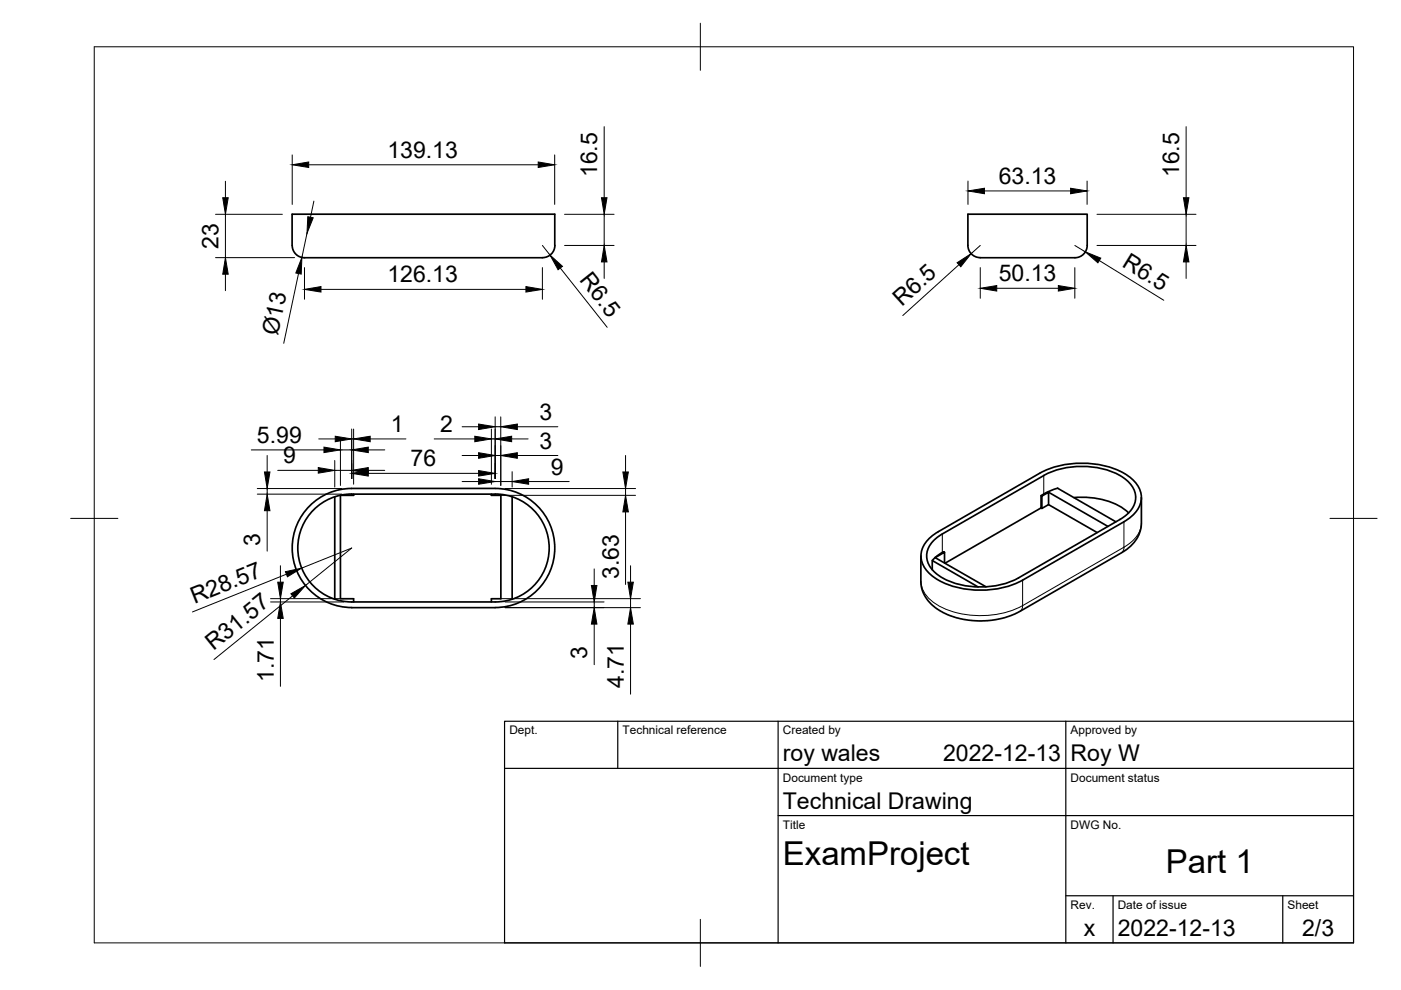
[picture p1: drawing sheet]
<svg xmlns="http://www.w3.org/2000/svg" width="297mm" height="210mm" viewBox="0 0 297 210" stroke-linecap="round" stroke-linejoin="round" font-family="sans-serif">
<!-- layer: Visible -->
<g fill="none" stroke="#000" stroke-width=".36">
<path d="M61.9 52v-6.6h55.7v6.6M62 52a2.95 2.95 0 0 0 3.6 2.6h48.4a3.5 3.5 0 0 0 3.4-1.4l.2-1.2M205.2 45.4h25.3v6.6a2.96 2.96 0 0 1-3.7 2.6h-17.9a3.8 3.8 0 0 1-3.1-.9l-.5-1.1-.1-.6zM71 105.3v21.8M74.6 104.8h30.4M74.6 104.7a11.4 11.4 0 0 0-11.5 11.5 11.4 11.4 0 0 0 11.5 11.4h30.4a11.4 11.4 0 0 0 11.4-11.4 11.4 11.4 0 0 0-11.4-11.5M75 104.8v.2h-2.8v22h2.8v.6M104.2 104.8v.2h2v22h-2v.6M108.6 105.3v21.8M198.9 112.7l21.5-12.4a19.8 19.8 0 0 1 17.9 0 5.9 5.9 0 0 1 3.6 6.1 6.6 6.6 0 0 1-3.6 4.2l-21.5 12.4M199 112.7a5.9 5.9 0 0 0-3.6 6.1 7.6 7.6 0 0 0 4.7 4.8 20 20 0 0 0 16.7-.6M199.8 113.2a5.4 5.4 0 0 0-3.2 5.5 6.9 6.9 0 0 0 4.3 4.4 18 18 0 0 0 15-.6l21.5-12.4a5.4 5.4 0 0 0 3.3-5.5 6.9 6.9 0 0 0-4.3-4.3 18.1 18.1 0 0 0-15.1 .5l-21.5 12.4"/>
<path d="M199.8 117.1l-1.2 .9-.9 .8M200.3 119.4v-2.3l-2 1.1 10.7 6.2M200.3 117.1l-.2-.1-.3 .2M220.7 105.1l.2 .1M220.7 107.7l.2 .1M220.9 105.2l1.4-.8v2.6l-1.4 .8zM222.3 104.4l12.6 7.2M222.3 107l10.3 5.9M227.7 105.5a16.1 16.1 0 0 1 10.9 2.6l.7 .6M236.6 110.6l-12.3-7.1-2.1 .8-1.5 .8v2.6l-20.3 11.7M242 105.5v5.6l-.1 1-.9 2.2-1.5 1.7-1.7 1.2-21.5 12.4-1.2 .6-2.1 .8-3.7 .6-4-.1-1.9-.4-2.1-.6-1.4-.7-1.6-1-1.5-1.4-.6-.9-.7-1.6-.3-1.4v-5.6M74.6 128.8h30.4"/>
<path d="M74.6 128.8a12.6 12.6 0 0 1-12.6-12.6 12.6 12.6 0 0 1 12.6-12.6h30.4a12.6 12.6 0 0 1 12.6 12.6 12.6 12.6 0 0 1-12.6 12.6M197.7 120.8v-2l9.7 5.7"/>
</g>
<!-- layer: Visible Narrow -->
<path d="M199.8 113.2v4M221.3 100.8v3.9M238.3 116l-21.5 12.4v-5.4M238.3 110.6v5.4M238.3 116a1.31 1.31 0 0 1-.5 1.2M242 110.9a6.3 6.3 0 0 1-3.7 5.1M195.3 123.3a6.7 6.7 0 0 0 4.3 5.4 19.9 19.9 0 0 0 17.2-.3 1.31 1.31 0 0 1-.5 1.2" fill="none" stroke="#000" stroke-width=".21"/>
<!-- layer: BORDER -->
<path d="M20 9.9h267v190h-267zM148.5 4.9v10M15 109.9h10M282 109.9h10M148.5 194.9v10" fill="none" stroke="#000" stroke-width=".21"/>
<!-- layer: TITLEBLOCK -->
<path d="M107 152.9h180v47h-180zM131 152.9v10M165 152.9v47M226 152.9v47M107 162.9h180M165 172.9h122M226 189.9h61M236 189.9v10M272 189.9v10" fill="none" stroke="#000" stroke-width=".25"/>
<!-- layer: FD_Dimensions -->
<g fill="none" stroke="#000" stroke-width=".21">
<path d="M47.8 38.4v3.5M62 32.8v10.5M65.4 34.9h48.7M117.6 32.8v10.5M128.1 26.9v15M205.2 38.4v4.9M230.5 38.4v4.9M251.5 26.9v15M45.7 45.4h14.2M45.7 54.6h16.8M47.8 45.4v9.2M47.8 58.1v3.5"/>
<path d="M63.3 58l-3.1 14.8M64.6 56.7v6.8M65.1 49.5l-1.1 5.1M66.5 42.6l-.7 3.5M115 52l1.6 2.1M115 56.7v6.8M118.8 56.8l9.9 12.6M119.7 45.4h10.5M119.7 52h10.5M128.1 45.4v6.6M128.1 55.5v3.5M203.3 56.1l-11.9 10.8"/>
<path d="M207.8 56.7v6.5M207.8 52l-1.9 1.8M208.7 40.5h18.3M227.9 52l2.2 1.4M227.9 56.7v6.5M232.6 45.4h21M232.6 52h21M233.1 55.2l13.6 8.5M251.5 45.4v6.6M251.5 55.5v3.5M68.1 61.4h43.4M211.3 61.1h13.1"/>
<path d="M53.3 95.4h15.4M56.6 96.6v3.5M58.9 99.7h8.6M67.6 93.1h3.5M71 97.6v5.7M71 99.7h3.6M72.2 93.3v9.6M72.2 95.4h2.4M74.6 91v10.5M74.6 93.1h.4M75 91v11.7M78.1 95.4h3.5"/>
<path d="M78.1 99.7h3.5M78.5 93.1h7.6M92.1 93.1h8.6M98 96.6h3.5M98 90.5h3.5M104.2 93.1h.8M104.2 91v11.7M105 88.4v13.1M105 96.6h1.2M105 90.5h1.2M106.2 88.4v14.5M108.5 93.1h3.5"/>
<path d="M109.7 96.6h8.6M109.7 90.5h8.6M132.6 96.6v3.5M54.5 103.6h18M54.5 104.8h18M56.6 103.6v1.2M56.6 108.3v8.6M59.5 119.9v3.5M78.1 100.4h23.4M98 102.1h3.5M105 102.1h3.6M106.3 105h28.4"/>
<path d="M107.1 103.6h27.6M108.6 100v3.3M112.1 102.1h8.6M132.6 103.6v1.4M132.6 108.5v15.4M133.7 119.9v3.5M57.4 127.6h15.5M57.4 126.9h15.5M59.5 126.9v.7M59.5 131.1v14.4M60.7 121.7l-19.9 8M62 126.3l-16.6 13.5"/>
<path d="M64 120.5l10.6-4.3-9.8 7.9M106.3 126.9h29.5M107.1 127.6h21M107.1 128.8h28.7M126 120.6v3.5M126 127.6v1.2M126 132.3v8.6M133.7 126.9v1.9M133.7 132.3v14.9"/>
</g>
<g fill="#000" stroke="#000" stroke-width=".21">
<path d="M62 34.9l3.4-.6v1.2zM114.1 34.3l3.5 .6-3.5 .6zM205.2 40.5l3.5-.6v1.2zM227 39.9l3.5 .6-3.5 .6zM47.2 41.9h1.2l-.6 3.5zM47.8 54.6l.6 3.5h-1.2zM64 54.6l-.1 3.5-1.2-.2zM65.3 45.9l1.1 .3-1.3 3.3zM116.6 54.1l2.7 2.4-1 .7zM128.1 52l.6 3.5h-1.2zM127.5 41.9h1.2l-.6 3.5zM202.9 55.7l3-1.9-2.2 2.8z"/>
<path d="M230.1 53.4l3.3 1.3-.6 1zM251.5 52l.6 3.5h-1.2zM250.9 41.9h1.2l-.6 3.5zM64.6 61.4l3.5-.6v1.1zM111.5 60.8l3.5 .6-3.5 .5zM207.8 61.1l3.5-.5v1.1zM224.4 60.6l3.5 .5-3.5 .6zM67.5 99.1l3.5 .6-3.5 .6zM68.7 94.8l3.5 .6-3.5 .6zM71.1 92.5l3.5 .6-3.5 .6zM74.6 100.4l3.5-.6v1.1zM74.6 95.4l3.5-.6v1.2z"/>
<path d="M74.6 99.7l3.5-.6v1.2zM75 93.1l3.5-.6v1.2zM100.7 92.5l3.5 .6-3.5 .6zM101.5 99.8l3.5 .6-3.5 .5zM101.5 96l3.5 .6-3.5 .6zM101.5 89.9l3.5 .6-3.5 .6zM105 93.1l3.5-.6v1.2zM106.2 96.6l3.5-.6v1.2zM106.2 90.5l3.5-.6v1.2zM56.1 100.1h1.1l-.6 3.5zM56.6 104.8l.6 3.5h-1.1zM101.5 101.5l3.5 .6-3.5 .6z"/>
<path d="M108.6 102.1l3.5-.6v1.2zM132.1 100.1h1.1l-.6 3.5zM132.6 105l.6 3.5h-1.1zM58.9 123.4h1.1l-.5 3.5zM59.5 127.6l.5 3.5h-1.1zM60.5 121.2l3.5-.7-3.1 1.8zM61.7 125.9l3.1-1.8-2.4 2.7zM125.4 124.1h1.2l-.6 3.5zM126 128.8l.6 3.5h-1.2zM133.1 123.4h1.2l-.6 3.5zM133.7 128.8l.6 3.5h-1.2z"/>
</g>
<g font-size="7">
<text x="166" y="183.4">ExamProject</text>
<text x="247.2" y="185.2">Part 1</text>
</g>
<g font-size="4.9">
<text x="82.1" y="33.5">139.13</text>
<text x="126.6" y="37.6" transform="rotate(-90 126.6 37.6)">16.5</text>
<text x="211.8" y="39">63.13</text>
<text x="250" y="37.6" transform="rotate(-90 250 37.6)">16.5</text>
<text x="46.3" y="52.7" transform="rotate(-90 46.3 52.7)">23</text>
<text x="82.1" y="59.9">126.13</text>
<text x="122.7" y="59.5" transform="rotate(52 122.7 59.5)">R6.5</text>
<text x="211.8" y="59.7">50.13</text>
<text x="237.7" y="56.4" transform="rotate(32 237.7 56.4)">R6.5</text>
<text x="191.2" y="65.1" transform="rotate(-42 191.2 65.1)">R6.5</text>
<text x="58.9" y="71.3" transform="rotate(-78 58.9 71.3)">Ø13</text>
<text x="114.4" y="89">3</text>
<text x="54.5" y="93.9">5.99</text>
<text x="82.8" y="91.7">1</text>
<text x="93.3" y="91.7">2</text>
<text x="114.4" y="95.1">3</text>
<text x="60.1" y="98.3">9</text>
<text x="87.1" y="98.9">76</text>
<text x="116.8" y="100.6">9</text>
<text x="55.2" y="115.7" transform="rotate(-90 55.2 115.7)">3</text>
<text x="131.2" y="122.7" transform="rotate(-90 131.2 122.7)">3.63</text>
<text x="41.2" y="128" transform="rotate(-22 41.2 128)">R28.57</text>
<text x="45.2" y="138.1" transform="rotate(-39 45.2 138.1)">R31.57</text>
<text x="124.5" y="139.7" transform="rotate(-90 124.5 139.7)">3</text>
<text x="58.1" y="144.6" transform="rotate(-90 58.1 144.6)">1.71</text>
<text x="132.3" y="145.9" transform="rotate(-90 132.3 145.9)">4.71</text>
<text x="166" y="161.4">roy wales</text>
<text x="200" y="161.4">2022-12-13</text>
<text x="227" y="161.4">Roy W</text>
<text x="166" y="171.4">Technical Drawing</text>
<text x="229.8" y="198.6">x</text>
<text x="237" y="198.4">2022-12-13</text>
<text x="276.1" y="198.6">2/3</text>
</g>
<g font-size="2.5">
<text x="108" y="155.7">Dept.</text>
<text x="132" y="155.7">Technical reference</text>
<text x="166" y="155.7">Created by</text>
<text x="227" y="155.7">Approved by</text>
<text x="166" y="165.7">Document type</text>
<text x="227" y="165.7">Document status</text>
<text x="166" y="175.7">Title</text>
<text x="227" y="175.7">DWG No.</text>
<text x="227" y="192.7">Rev.</text>
<text x="237" y="192.7">Date of issue</text>
<text x="273" y="192.7">Sheet</text>
</g>
</svg>
